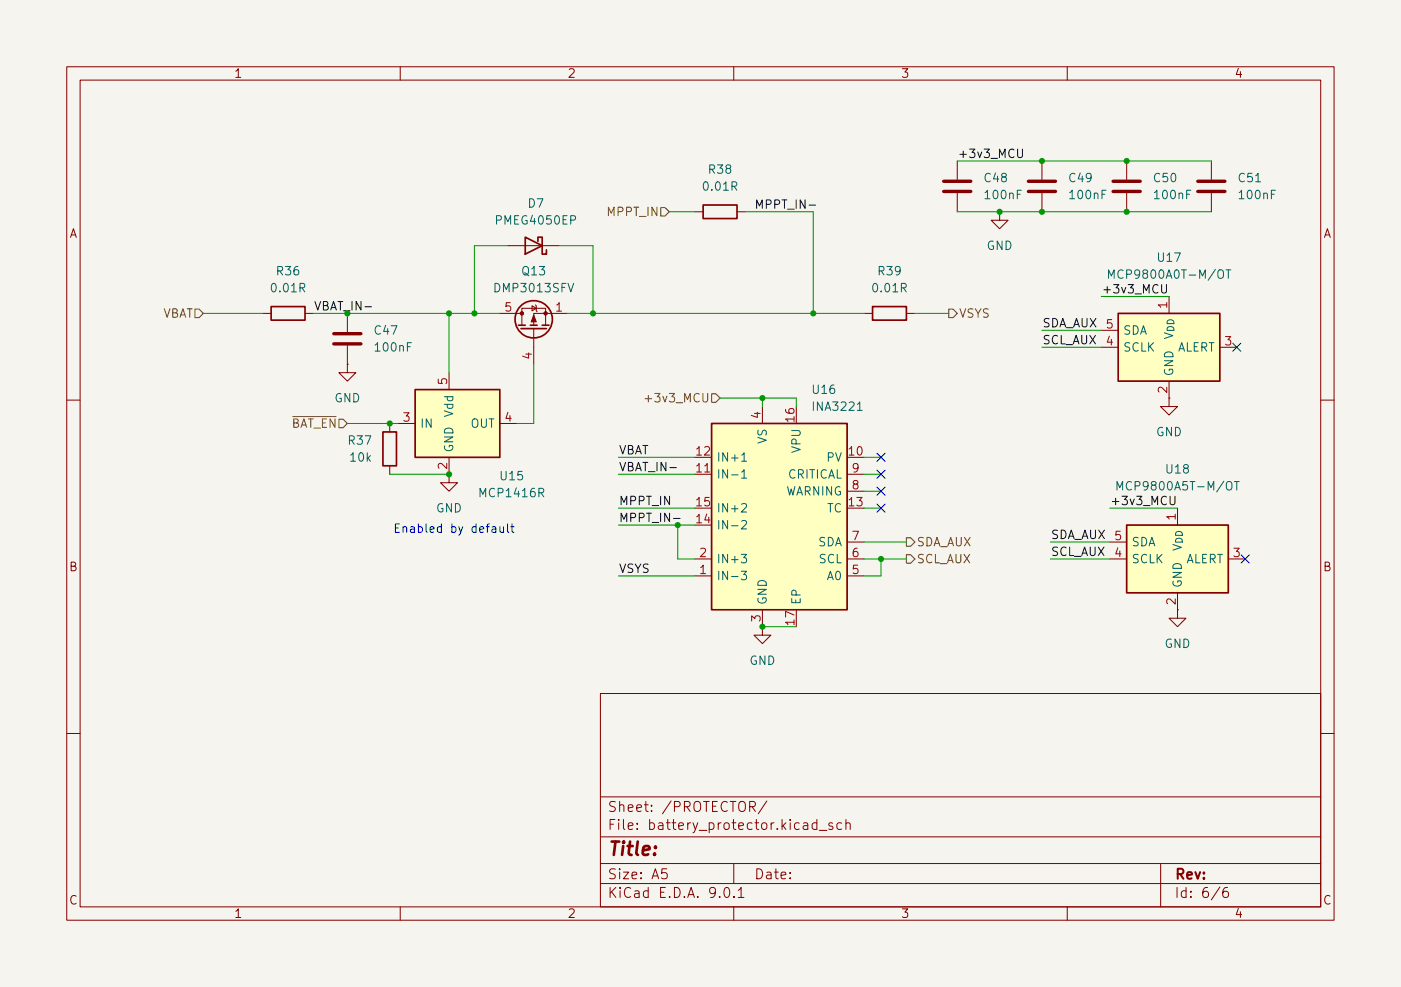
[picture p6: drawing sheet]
(kicad_sch
 (version 20250114)
 (generator "eeschema")
 (generator_version "9.0")
 (paper "A5")
 (lib_symbols
  (symbol "Device:C"
   (pin_numbers (hide yes))
   (pin_names
    (offset 0.254)) (exclude_from_sim no) (in_bom yes) (on_board yes)
   (property "Reference" "C" (at 0.635 2.54 0) (effects (font (size 1.27 1.27)) (justify left)))
   (property "Value" "C" (at 0.635 -2.54 0) (effects (font (size 1.27 1.27)) (justify left)))
   (property "Footprint" "" (at 0.9652 -3.81 0) (effects (font (size 1.27 1.27)) (hide yes)))
   (property "Datasheet" "~" (at 0 0 0) (effects (font (size 1.27 1.27)) (hide yes)))
   (property "Description" "Unpolarized capacitor" (at 0 0 0) (effects (font (size 1.27 1.27)) (hide yes)))
   (symbol "C_0_1"
    (polyline (pts (xy -2.032 0.762) (xy 2.032 0.762)) (stroke (width 0.508) (type default)) (fill (type none)))
    (polyline (pts (xy -2.032 -0.762) (xy 2.032 -0.762)) (stroke (width 0.508) (type default)) (fill (type none))))
   (symbol "C_1_1"
    (pin passive line (at 0 3.81 270) (length 2.794) (name "~" (effects (font (size 1.27 1.27)))) (number "1" (effects (font (size 1.27 1.27)))))
    (pin passive line (at 0 -3.81 90) (length 2.794) (name "~" (effects (font (size 1.27 1.27)))) (number "2" (effects (font (size 1.27 1.27))))))
   (embedded_fonts no))
  (symbol "Device:R"
   (pin_numbers (hide yes))
   (pin_names
    (offset 0)) (exclude_from_sim no) (in_bom yes) (on_board yes)
   (property "Reference" "R" (at 2.032 0 90) (effects (font (size 1.27 1.27))))
   (property "Value" "R" (at 0 0 90) (effects (font (size 1.27 1.27))))
   (property "Footprint" "" (at -1.778 0 90) (effects (font (size 1.27 1.27)) (hide yes)))
   (property "Datasheet" "~" (at 0 0 0) (effects (font (size 1.27 1.27)) (hide yes)))
   (property "Description" "Resistor" (at 0 0 0) (effects (font (size 1.27 1.27)) (hide yes)))
   (symbol "R_0_1"
    (rectangle (start -1.016 -2.54) (end 1.016 2.54) (stroke (width 0.254) (type default)) (fill (type none))))
   (symbol "R_1_1"
    (pin passive line (at 0 3.81 270) (length 1.27) (name "~" (effects (font (size 1.27 1.27)))) (number "1" (effects (font (size 1.27 1.27)))))
    (pin passive line (at 0 -3.81 90) (length 1.27) (name "~" (effects (font (size 1.27 1.27)))) (number "2" (effects (font (size 1.27 1.27))))))
   (embedded_fonts no))
  (symbol "Diode:PMEG4050EP"
   (pin_numbers (hide yes))
   (pin_names (hide yes)) (exclude_from_sim no) (in_bom yes) (on_board yes)
   (property "Reference" "D" (at 0 2.54 0) (effects (font (size 1.27 1.27))))
   (property "Value" "PMEG4050EP" (at 0 -2.54 0) (effects (font (size 1.27 1.27))))
   (property "Footprint" "Diode_SMD:D_SOD-128" (at 0 -4.445 0) (effects (font (size 1.27 1.27)) (hide yes)))
   (property "Datasheet" "https://assets.nexperia.com/documents/data-sheet/PMEG4050EP.pdf" (at 0 0 0) (effects (font (size 1.27 1.27)) (hide yes)))
   (property "Description" "40V, 5A low Vf Schottky barrier rectifier, SOD-128" (at 0 0 0) (effects (font (size 1.27 1.27)) (hide yes)))
   (symbol "PMEG4050EP_0_1"
    (polyline (pts (xy -1.905 0.635) (xy -1.905 1.27) (xy -1.27 1.27) (xy -1.27 -1.27) (xy -0.635 -1.27) (xy -0.635 -0.635)) (stroke (width 0.254) (type default)) (fill (type none)))
    (polyline (pts (xy 1.27 1.27) (xy 1.27 -1.27) (xy -1.27 0) (xy 1.27 1.27)) (stroke (width 0.254) (type default)) (fill (type none)))
    (polyline (pts (xy 1.27 0) (xy -1.27 0)) (stroke (width 0) (type default)) (fill (type none))))
   (symbol "PMEG4050EP_1_1"
    (pin passive line (at -3.81 0 0) (length 2.54) (name "K" (effects (font (size 1.27 1.27)))) (number "1" (effects (font (size 1.27 1.27)))))
    (pin passive line (at 3.81 0 180) (length 2.54) (name "A" (effects (font (size 1.27 1.27)))) (number "2" (effects (font (size 1.27 1.27))))))
   (embedded_fonts no))
  (symbol "Driver_FET:MCP1416R" (exclude_from_sim no) (in_bom yes) (on_board yes)
   (property "Reference" "U" (at -5.08 6.35 0) (effects (font (size 1.27 1.27)) (justify left)))
   (property "Value" "MCP1416R" (at 1.27 6.35 0) (effects (font (size 1.27 1.27)) (justify left)))
   (property "Footprint" "Package_TO_SOT_SMD:SOT-23-5" (at 0 -10.16 0) (effects (font (size 1.27 1.27)
    (italic yes)) (hide yes)))
   (property "Datasheet" "http://ww1.microchip.com/downloads/en/DeviceDoc/20002092F.pdf" (at -5.08 6.35 0) (effects (font (size 1.27 1.27)) (hide yes)))
   (property "Description" "1.5A High speed power MOSFET driver with non-inverting output, SOT-23-5" (at 0 0 0) (effects (font (size 1.27 1.27)) (hide yes)))
   (symbol "MCP1416R_0_1"
    (rectangle (start -5.08 5.08) (end 7.62 -5.08) (stroke (width 0.254) (type default)) (fill (type background))))
   (symbol "MCP1416R_1_1"
    (pin input line (at -7.62 0 0) (length 2.54) (name "IN" (effects (font (size 1.27 1.27)))) (number "3" (effects (font (size 1.27 1.27)))))
    (pin power_in line (at 0 7.62 270) (length 2.54) (name "Vdd" (effects (font (size 1.27 1.27)))) (number "5" (effects (font (size 1.27 1.27)))))
    (pin power_in line (at 0 -7.62 90) (length 2.54) (name "GND" (effects (font (size 1.27 1.27)))) (number "2" (effects (font (size 1.27 1.27)))))
    (pin no_connect line (at 7.62 -2.54 180) (length 2.54) (hide yes) (name "NC" (effects (font (size 1.27 1.27)))) (number "1" (effects (font (size 1.27 1.27)))))
    (pin output line (at 10.16 0 180) (length 2.54) (name "OUT" (effects (font (size 1.27 1.27)))) (number "4" (effects (font (size 1.27 1.27))))))
   (embedded_fonts no))
  (symbol "Power_Management:INA3221" (exclude_from_sim no) (in_bom yes) (on_board yes)
   (property "Reference" "U" (at -10.16 17.78 0) (effects (font (size 1.27 1.27)) (justify left top)))
   (property "Value" "INA3221" (at 5.08 17.78 0) (effects (font (size 1.27 1.27)) (justify left top)))
   (property "Footprint" "Package_DFN_QFN:Texas_RGV0016A_VQFN-16-1EP_4x4mm_P0.65mm_EP2.1x2.1mm" (at 0 27.94 0) (effects (font (size 1.27 1.27)) (hide yes)))
   (property "Datasheet" "http://www.ti.com/lit/ds/symlink/ina3221.pdf" (at 0 17.78 0) (effects (font (size 1.27 1.27)) (hide yes)))
   (property "Description" "Triple-Channel High-Side Shunt and Bus Voltage Monitor with I2C and SMBUS Compatible Interface, QFN-16" (at 0 0 0) (effects (font (size 1.27 1.27)) (hide yes)))
   (symbol "INA3221_0_1"
    (rectangle (start 10.16 -12.7) (end -10.16 15.24) (stroke (width 0.254) (type default)) (fill (type background))))
   (symbol "INA3221_1_1"
    (pin input line (at -12.7 10.16 0) (length 2.54) (name "IN+1" (effects (font (size 1.27 1.27)))) (number "12" (effects (font (size 1.27 1.27)))))
    (pin input line (at -12.7 7.62 0) (length 2.54) (name "IN-1" (effects (font (size 1.27 1.27)))) (number "11" (effects (font (size 1.27 1.27)))))
    (pin input line (at -12.7 2.54 0) (length 2.54) (name "IN+2" (effects (font (size 1.27 1.27)))) (number "15" (effects (font (size 1.27 1.27)))))
    (pin input line (at -12.7 0 0) (length 2.54) (name "IN-2" (effects (font (size 1.27 1.27)))) (number "14" (effects (font (size 1.27 1.27)))))
    (pin input line (at -12.7 -5.08 0) (length 2.54) (name "IN+3" (effects (font (size 1.27 1.27)))) (number "2" (effects (font (size 1.27 1.27)))))
    (pin input line (at -12.7 -7.62 0) (length 2.54) (name "IN-3" (effects (font (size 1.27 1.27)))) (number "1" (effects (font (size 1.27 1.27)))))
    (pin power_in line (at -2.54 17.78 270) (length 2.54) (name "VS" (effects (font (size 1.27 1.27)))) (number "4" (effects (font (size 1.27 1.27)))))
    (pin power_in line (at -2.54 -15.24 90) (length 2.54) (name "GND" (effects (font (size 1.27 1.27)))) (number "3" (effects (font (size 1.27 1.27)))))
    (pin power_in line (at 2.54 17.78 270) (length 2.54) (name "VPU" (effects (font (size 1.27 1.27)))) (number "16" (effects (font (size 1.27 1.27)))))
    (pin passive line (at 2.54 -15.24 90) (length 2.54) (name "EP" (effects (font (size 1.27 1.27)))) (number "17" (effects (font (size 1.27 1.27)))))
    (pin open_collector line (at 12.7 10.16 180) (length 2.54) (name "PV" (effects (font (size 1.27 1.27)))) (number "10" (effects (font (size 1.27 1.27)))))
    (pin open_collector line (at 12.7 7.62 180) (length 2.54) (name "CRITICAL" (effects (font (size 1.27 1.27)))) (number "9" (effects (font (size 1.27 1.27)))))
    (pin open_collector line (at 12.7 5.08 180) (length 2.54) (name "WARNING" (effects (font (size 1.27 1.27)))) (number "8" (effects (font (size 1.27 1.27)))))
    (pin open_collector line (at 12.7 2.54 180) (length 2.54) (name "TC" (effects (font (size 1.27 1.27)))) (number "13" (effects (font (size 1.27 1.27)))))
    (pin bidirectional line (at 12.7 -2.54 180) (length 2.54) (name "SDA" (effects (font (size 1.27 1.27)))) (number "7" (effects (font (size 1.27 1.27)))))
    (pin input line (at 12.7 -5.08 180) (length 2.54) (name "SCL" (effects (font (size 1.27 1.27)))) (number "6" (effects (font (size 1.27 1.27)))))
    (pin input line (at 12.7 -7.62 180) (length 2.54) (name "A0" (effects (font (size 1.27 1.27)))) (number "5" (effects (font (size 1.27 1.27))))))
   (embedded_fonts no))
  (symbol "Sensor_Temperature:MCP9800Ax-xOT" (exclude_from_sim no) (in_bom yes) (on_board yes)
   (property "Reference" "U" (at -6.35 6.35 0) (effects (font (size 1.27 1.27))))
   (property "Value" "MCP9800Ax-xOT" (at 8.89 6.35 0) (effects (font (size 1.27 1.27))))
   (property "Footprint" "Package_TO_SOT_SMD:SOT-23-5" (at 17.78 -6.35 0) (effects (font (size 1.27 1.27)) (hide yes)))
   (property "Datasheet" "https://ww1.microchip.com/downloads/aemDocuments/documents/OTH/ProductDocuments/DataSheets/21909d.pdf" (at 0 0 0) (effects (font (size 1.27 1.27)) (hide yes)))
   (property "Description" "2-Wire High-Accuracy Temperature Sensor, No Serial Bus time-out, SOT-23-5" (at 0 0 0) (effects (font (size 1.27 1.27)) (hide yes)))
   (symbol "MCP9800Ax-xOT_0_1"
    (rectangle (start -7.62 5.08) (end 7.62 -5.08) (stroke (width 0.254) (type default)) (fill (type background))))
   (symbol "MCP9800Ax-xOT_1_1"
    (pin bidirectional line (at -10.16 2.54 0) (length 2.54) (name "SDA" (effects (font (size 1.27 1.27)))) (number "5" (effects (font (size 1.27 1.27)))))
    (pin input line (at -10.16 0 0) (length 2.54) (name "SCLK" (effects (font (size 1.27 1.27)))) (number "4" (effects (font (size 1.27 1.27)))))
    (pin power_in line (at 0 7.62 270) (length 2.54) (name "V_{DD}" (effects (font (size 1.27 1.27)))) (number "1" (effects (font (size 1.27 1.27)))))
    (pin power_in line (at 0 -7.62 90) (length 2.54) (name "GND" (effects (font (size 1.27 1.27)))) (number "2" (effects (font (size 1.27 1.27)))))
    (pin output line (at 10.16 0 180) (length 2.54) (name "ALERT" (effects (font (size 1.27 1.27)))) (number "3" (effects (font (size 1.27 1.27))))))
   (embedded_fonts no))
  (symbol "Transistor_FET:DMP3013SFV"
   (pin_names (hide yes)) (exclude_from_sim no) (in_bom yes) (on_board yes)
   (property "Reference" "Q" (at 5.08 1.905 0) (effects (font (size 1.27 1.27)) (justify left)))
   (property "Value" "DMP3013SFV" (at 5.08 0 0) (effects (font (size 1.27 1.27)) (justify left)))
   (property "Footprint" "Package_SON:Diodes_PowerDI3333-8" (at 5.08 -1.905 0) (effects (font (size 1.27 1.27)
    (italic yes)) (justify left) (hide yes)))
   (property "Datasheet" "https://www.diodes.com/assets/Datasheets/DMP3013SFV.pdf" (at 5.08 -3.81 0) (effects (font (size 1.27 1.27)) (justify left) (hide yes)))
   (property "Description" "-12A Id, -30V Vds, P-Channel Power MOSFET, 9.5mOhm Ron, 33.7nC Qg (typ), PowerDI3333-8" (at 0 0 0) (effects (font (size 1.27 1.27)) (hide yes)))
   (symbol "DMP3013SFV_0_1"
    (polyline (pts (xy 0.254 1.905) (xy 0.254 -1.905)) (stroke (width 0.254) (type default)) (fill (type none)))
    (polyline (pts (xy 0.254 0) (xy -2.54 0)) (stroke (width 0) (type default)) (fill (type none)))
    (polyline (pts (xy 0.762 2.286) (xy 0.762 1.27)) (stroke (width 0.254) (type default)) (fill (type none)))
    (polyline (pts (xy 0.762 1.778) (xy 3.302 1.778) (xy 3.302 -1.778) (xy 0.762 -1.778)) (stroke (width 0) (type default)) (fill (type none)))
    (polyline (pts (xy 0.762 0.508) (xy 0.762 -0.508)) (stroke (width 0.254) (type default)) (fill (type none)))
    (polyline (pts (xy 0.762 -1.27) (xy 0.762 -2.286)) (stroke (width 0.254) (type default)) (fill (type none)))
    (circle (center 1.651 0) (radius 2.794) (stroke (width 0.254) (type default)) (fill (type none)))
    (polyline (pts (xy 2.286 0) (xy 1.27 0.381) (xy 1.27 -0.381) (xy 2.286 0)) (stroke (width 0) (type default)) (fill (type outline)))
    (polyline (pts (xy 2.54 2.54) (xy 2.54 1.778)) (stroke (width 0) (type default)) (fill (type none)))
    (circle (center 2.54 1.778) (radius 0.254) (stroke (width 0) (type default)) (fill (type outline)))
    (circle (center 2.54 -1.778) (radius 0.254) (stroke (width 0) (type default)) (fill (type outline)))
    (polyline (pts (xy 2.54 -2.54) (xy 2.54 0) (xy 0.762 0)) (stroke (width 0) (type default)) (fill (type none)))
    (polyline (pts (xy 2.794 -0.508) (xy 2.921 -0.381) (xy 3.683 -0.381) (xy 3.81 -0.254)) (stroke (width 0) (type default)) (fill (type none)))
    (polyline (pts (xy 3.302 -0.381) (xy 2.921 0.254) (xy 3.683 0.254) (xy 3.302 -0.381)) (stroke (width 0) (type default)) (fill (type none))))
   (symbol "DMP3013SFV_1_1"
    (pin passive line (at -5.08 0 0) (length 2.54) (name "G" (effects (font (size 1.27 1.27)))) (number "4" (effects (font (size 1.27 1.27)))))
    (pin passive line (at 2.54 5.08 270) (length 2.54) (name "D" (effects (font (size 1.27 1.27)))) (number "5" (effects (font (size 1.27 1.27)))))
    (pin passive line (at 2.54 -5.08 90) (length 2.54) (name "S" (effects (font (size 1.27 1.27)))) (number "1" (effects (font (size 1.27 1.27)))))
    (pin passive line (at 2.54 -5.08 90) (length 2.54) (hide yes) (name "S" (effects (font (size 1.27 1.27)))) (number "2" (effects (font (size 1.27 1.27)))))
    (pin passive line (at 2.54 -5.08 90) (length 2.54) (hide yes) (name "S" (effects (font (size 1.27 1.27)))) (number "3" (effects (font (size 1.27 1.27))))))
   (embedded_fonts no))
  (symbol "power:GND"
   (power)
   (pin_numbers (hide yes))
   (pin_names
    (offset 0) (hide yes)) (exclude_from_sim no) (in_bom yes) (on_board yes)
   (property "Reference" "#PWR" (at 0 -6.35 0) (effects (font (size 1.27 1.27)) (hide yes)))
   (property "Value" "GND" (at 0 -3.81 0) (effects (font (size 1.27 1.27))))
   (property "Footprint" "" (at 0 0 0) (effects (font (size 1.27 1.27)) (hide yes)))
   (property "Datasheet" "" (at 0 0 0) (effects (font (size 1.27 1.27)) (hide yes)))
   (property "Description" "Power symbol creates a global label with name \"GND\" , ground" (at 0 0 0) (effects (font (size 1.27 1.27)) (hide yes)))
   (symbol "GND_0_1"
    (polyline (pts (xy 0 0) (xy 0 -1.27) (xy 1.27 -1.27) (xy 0 -2.54) (xy -1.27 -1.27) (xy 0 -1.27)) (stroke (width 0) (type default)) (fill (type none))))
   (symbol "GND_1_1"
    (pin power_in line (at 0 0 270) (length 0) (name "~" (effects (font (size 1.27 1.27)))) (number "1" (effects (font (size 1.27 1.27))))))
   (embedded_fonts no)))
 (text "Enabled by default"
  (exclude_from_sim no)
  (at 68.072 79.502 0)
  (effects (font (size 1.27 1.27))))
 (junction
  (at 71.12 46.99)
  (diameter 0)
  (color 0 0 0 0))
 (junction
  (at 132.08 83.82)
  (diameter 0)
  (color 0 0 0 0))
 (junction
  (at 121.92 46.99)
  (diameter 0)
  (color 0 0 0 0))
 (junction
  (at 67.31 46.99)
  (diameter 0)
  (color 0 0 0 0))
 (junction
  (at 149.86 31.75)
  (diameter 0)
  (color 0 0 0 0))
 (junction
  (at 168.91 31.75)
  (diameter 0)
  (color 0 0 0 0))
 (junction
  (at 168.91 24.13)
  (diameter 0)
  (color 0 0 0 0))
 (junction
  (at 101.6 78.74)
  (diameter 0)
  (color 0 0 0 0))
 (junction
  (at 88.9 46.99)
  (diameter 0)
  (color 0 0 0 0))
 (junction
  (at 67.31 71.12)
  (diameter 0)
  (color 0 0 0 0))
 (junction
  (at 58.42 63.5)
  (diameter 0)
  (color 0 0 0 0))
 (junction
  (at 52.07 46.99)
  (diameter 0)
  (color 0 0 0 0))
 (junction
  (at 114.3 93.98)
  (diameter 0)
  (color 0 0 0 0))
 (junction
  (at 156.21 31.75)
  (diameter 0)
  (color 0 0 0 0))
 (junction
  (at 156.21 24.13)
  (diameter 0)
  (color 0 0 0 0))
 (junction
  (at 114.3 59.69)
  (diameter 0)
  (color 0 0 0 0))
 (no_connect
  (at 186.69 83.82))
 (no_connect
  (at 132.08 68.58))
 (no_connect
  (at 132.08 76.2))
 (no_connect
  (at 132.08 73.66))
 (no_connect
  (at 132.08 71.12))
 (no_connect
  (at 185.42 52.07))
 (wire
  (pts (xy 58.42 71.12) (xy 67.31 71.12))
  (stroke (width 0) (type default)))
 (wire
  (pts (xy 92.71 71.12) (xy 104.14 71.12))
  (stroke (width 0) (type default)))
 (wire
  (pts (xy 129.54 68.58) (xy 132.08 68.58))
  (stroke (width 0) (type default)))
 (wire
  (pts (xy 156.21 52.07) (xy 165.1 52.07))
  (stroke (width 0) (type default)))
 (wire
  (pts (xy 143.51 24.13) (xy 156.21 24.13))
  (stroke (width 0) (type default)))
 (wire
  (pts (xy 129.54 81.28) (xy 135.89 81.28))
  (stroke (width 0) (type default)))
 (wire
  (pts (xy 165.1 44.45) (xy 175.26 44.45))
  (stroke (width 0) (type default)))
 (wire
  (pts (xy 157.48 81.28) (xy 166.37 81.28))
  (stroke (width 0) (type default)))
 (wire
  (pts (xy 107.95 59.69) (xy 114.3 59.69))
  (stroke (width 0) (type default)))
 (wire
  (pts (xy 58.42 63.5) (xy 59.69 63.5))
  (stroke (width 0) (type default)))
 (wire
  (pts (xy 77.47 63.5) (xy 80.01 63.5))
  (stroke (width 0) (type default)))
 (wire
  (pts (xy 121.92 46.99) (xy 129.54 46.99))
  (stroke (width 0) (type default)))
 (wire
  (pts (xy 121.92 31.75) (xy 121.92 46.99))
  (stroke (width 0) (type default)))
 (wire
  (pts (xy 67.31 46.99) (xy 71.12 46.99))
  (stroke (width 0) (type default)))
 (wire
  (pts (xy 101.6 78.74) (xy 104.14 78.74))
  (stroke (width 0) (type default)))
 (wire
  (pts (xy 46.99 46.99) (xy 52.07 46.99))
  (stroke (width 0) (type default)))
 (wire
  (pts (xy 76.2 36.83) (xy 71.12 36.83))
  (stroke (width 0) (type default)))
 (wire
  (pts (xy 88.9 46.99) (xy 121.92 46.99))
  (stroke (width 0) (type default)))
 (wire
  (pts (xy 71.12 46.99) (xy 74.93 46.99))
  (stroke (width 0) (type default)))
 (wire
  (pts (xy 30.48 46.99) (xy 39.37 46.99))
  (stroke (width 0) (type default)))
 (wire
  (pts (xy 168.91 24.13) (xy 181.61 24.13))
  (stroke (width 0) (type default)))
 (wire
  (pts (xy 166.37 76.2) (xy 176.53 76.2))
  (stroke (width 0) (type default)))
 (wire
  (pts (xy 83.82 36.83) (xy 88.9 36.83))
  (stroke (width 0) (type default)))
 (wire
  (pts (xy 129.54 73.66) (xy 132.08 73.66))
  (stroke (width 0) (type default)))
 (wire
  (pts (xy 114.3 93.98) (xy 119.38 93.98))
  (stroke (width 0) (type default)))
 (wire
  (pts (xy 92.71 76.2) (xy 104.14 76.2))
  (stroke (width 0) (type default)))
 (wire
  (pts (xy 92.71 68.58) (xy 104.14 68.58))
  (stroke (width 0) (type default)))
 (wire
  (pts (xy 156.21 24.13) (xy 168.91 24.13))
  (stroke (width 0) (type default)))
 (wire
  (pts (xy 114.3 59.69) (xy 119.38 59.69))
  (stroke (width 0) (type default)))
 (wire
  (pts (xy 132.08 83.82) (xy 135.89 83.82))
  (stroke (width 0) (type default)))
 (wire
  (pts (xy 52.07 46.99) (xy 67.31 46.99))
  (stroke (width 0) (type default)))
 (wire
  (pts (xy 114.3 59.69) (xy 114.3 60.96))
  (stroke (width 0) (type default)))
 (wire
  (pts (xy 111.76 31.75) (xy 121.92 31.75))
  (stroke (width 0) (type default)))
 (wire
  (pts (xy 92.71 78.74) (xy 101.6 78.74))
  (stroke (width 0) (type default)))
 (wire
  (pts (xy 143.51 31.75) (xy 149.86 31.75))
  (stroke (width 0) (type default)))
 (wire
  (pts (xy 92.71 86.36) (xy 104.14 86.36))
  (stroke (width 0) (type default)))
 (wire
  (pts (xy 101.6 83.82) (xy 101.6 78.74))
  (stroke (width 0) (type default)))
 (wire
  (pts (xy 119.38 59.69) (xy 119.38 60.96))
  (stroke (width 0) (type default)))
 (wire
  (pts (xy 132.08 83.82) (xy 129.54 83.82))
  (stroke (width 0) (type default)))
 (wire
  (pts (xy 137.16 46.99) (xy 142.24 46.99))
  (stroke (width 0) (type default)))
 (wire
  (pts (xy 80.01 54.61) (xy 80.01 63.5))
  (stroke (width 0) (type default)))
 (wire
  (pts (xy 100.33 31.75) (xy 104.14 31.75))
  (stroke (width 0) (type default)))
 (wire
  (pts (xy 156.21 31.75) (xy 168.91 31.75))
  (stroke (width 0) (type default)))
 (wire
  (pts (xy 129.54 76.2) (xy 132.08 76.2))
  (stroke (width 0) (type default)))
 (wire
  (pts (xy 85.09 46.99) (xy 88.9 46.99))
  (stroke (width 0) (type default)))
 (wire
  (pts (xy 149.86 31.75) (xy 156.21 31.75))
  (stroke (width 0) (type default)))
 (wire
  (pts (xy 157.48 83.82) (xy 166.37 83.82))
  (stroke (width 0) (type default)))
 (wire
  (pts (xy 129.54 71.12) (xy 132.08 71.12))
  (stroke (width 0) (type default)))
 (wire
  (pts (xy 88.9 36.83) (xy 88.9 46.99))
  (stroke (width 0) (type default)))
 (wire
  (pts (xy 104.14 83.82) (xy 101.6 83.82))
  (stroke (width 0) (type default)))
 (wire
  (pts (xy 168.91 31.75) (xy 181.61 31.75))
  (stroke (width 0) (type default)))
 (wire
  (pts (xy 132.08 86.36) (xy 132.08 83.82))
  (stroke (width 0) (type default)))
 (wire
  (pts (xy 67.31 46.99) (xy 67.31 55.88))
  (stroke (width 0) (type default)))
 (wire
  (pts (xy 52.07 63.5) (xy 58.42 63.5))
  (stroke (width 0) (type default)))
 (wire
  (pts (xy 129.54 86.36) (xy 132.08 86.36))
  (stroke (width 0) (type default)))
 (wire
  (pts (xy 156.21 49.53) (xy 165.1 49.53))
  (stroke (width 0) (type default)))
 (wire
  (pts (xy 71.12 36.83) (xy 71.12 46.99))
  (stroke (width 0) (type default)))
 (label "MPPT_IN-"
  (at 92.71 78.74 0)
  (effects (font (size 1.27 1.27)) (justify left bottom)))
 (label "+3v3_MCU"
  (at 166.37 76.2 0)
  (effects (font (size 1.27 1.27)) (justify left bottom)))
 (label "VSYS"
  (at 92.71 86.36 0)
  (effects (font (size 1.27 1.27)) (justify left bottom)))
 (label "VBAT_IN-"
  (at 46.99 46.99 0)
  (effects (font (size 1.27 1.27)) (justify left bottom)))
 (label "MPPT_IN"
  (at 92.71 76.2 0)
  (effects (font (size 1.27 1.27)) (justify left bottom)))
 (label "+3v3_MCU"
  (at 143.51 24.13 0)
  (effects (font (size 1.27 1.27)) (justify left bottom)))
 (label "SCL_AUX"
  (at 156.21 52.07 0)
  (effects (font (size 1.27 1.27)) (justify left bottom)))
 (label "SDA_AUX"
  (at 157.48 81.28 0)
  (effects (font (size 1.27 1.27)) (justify left bottom)))
 (label "VBAT_IN-"
  (at 92.71 71.12 0)
  (effects (font (size 1.27 1.27)) (justify left bottom)))
 (label "+3v3_MCU"
  (at 165.1 44.45 0)
  (effects (font (size 1.27 1.27)) (justify left bottom)))
 (label "MPPT_IN-"
  (at 113.03 31.75 0)
  (effects (font (size 1.27 1.27)) (justify left bottom)))
 (label "SDA_AUX"
  (at 156.21 49.53 0)
  (effects (font (size 1.27 1.27)) (justify left bottom)))
 (label "SCL_AUX"
  (at 157.48 83.82 0)
  (effects (font (size 1.27 1.27)) (justify left bottom)))
 (label "VBAT"
  (at 92.71 68.58 0)
  (effects (font (size 1.27 1.27)) (justify left bottom)))
 (hierarchical_label "~{BAT_EN}"
  (shape input)
  (at 52.07 63.5 180)
  (effects (font (size 1.27 1.27)) (justify right)))
 (hierarchical_label "SDA_AUX"
  (shape output)
  (at 135.89 81.28 0)
  (effects (font (size 1.27 1.27)) (justify left)))
 (hierarchical_label "VSYS"
  (shape output)
  (at 142.24 46.99 0)
  (effects (font (size 1.27 1.27)) (justify left)))
 (hierarchical_label "VBAT"
  (shape input)
  (at 30.48 46.99 180)
  (effects (font (size 1.27 1.27)) (justify right)))
 (hierarchical_label "+3v3_MCU"
  (shape input)
  (at 107.95 59.69 180)
  (effects (font (size 1.27 1.27)) (justify right)))
 (hierarchical_label "MPPT_IN"
  (shape input)
  (at 100.33 31.75 180)
  (effects (font (size 1.27 1.27)) (justify right)))
 (hierarchical_label "SCL_AUX"
  (shape output)
  (at 135.89 83.82 0)
  (effects (font (size 1.27 1.27)) (justify left)))
 (symbol
  (lib_id "Device:R")
  (at 58.42 67.31 0)
  (unit 1)
  (exclude_from_sim no)
  (in_bom yes)
  (on_board yes)
  (dnp no)
  (property "Reference" "R37" (at 55.88 66.0399 0) (effects (font (size 1.27 1.27)) (justify right)))
  (property "Value" "10k" (at 55.88 68.5799 0) (effects (font (size 1.27 1.27)) (justify right)))
  (property "Footprint" "Resistor_SMD:R_0603_1608Metric" (at 56.642 67.31 90) (effects (font (size 1.27 1.27)) (hide yes)))
  (property "Datasheet" "~" (at 58.42 67.31 0) (effects (font (size 1.27 1.27)) (hide yes)))
  (property "Description" "Resistor" (at 58.42 67.31 0) (effects (font (size 1.27 1.27)) (hide yes)))
  (property "Alternatives" "" (at 58.42 67.31 0) (effects (font (size 1.27 1.27))))
  (property "Mouser Part Number" "603-AC0603DR-0710KL" (at 58.42 67.31 0) (effects (font (size 1.27 1.27)) (hide yes)))
  (pin "2")
  (pin "1"))
 (symbol
  (lib_id "power:GND")
  (at 67.31 71.12 0)
  (unit 1)
  (exclude_from_sim no)
  (in_bom yes)
  (on_board yes)
  (dnp no)
  (fields_autoplaced yes)
  (property "Reference" "#PWR044" (at 67.31 77.47 0) (effects (font (size 1.27 1.27)) (hide yes)))
  (property "Value" "GND" (at 67.31 76.2 0) (effects (font (size 1.27 1.27))))
  (property "Footprint" "" (at 67.31 71.12 0) (effects (font (size 1.27 1.27)) (hide yes)))
  (property "Datasheet" "" (at 67.31 71.12 0) (effects (font (size 1.27 1.27)) (hide yes)))
  (property "Description" "Power symbol creates a global label with name \"GND\" , ground" (at 67.31 71.12 0) (effects (font (size 1.27 1.27)) (hide yes)))
  (pin "1"))
 (symbol
  (lib_id "power:GND")
  (at 176.53 91.44 0)
  (unit 1)
  (exclude_from_sim no)
  (in_bom yes)
  (on_board yes)
  (dnp no)
  (fields_autoplaced yes)
  (property "Reference" "#PWR048" (at 176.53 97.79 0) (effects (font (size 1.27 1.27)) (hide yes)))
  (property "Value" "GND" (at 176.53 96.52 0) (effects (font (size 1.27 1.27))))
  (property "Footprint" "" (at 176.53 91.44 0) (effects (font (size 1.27 1.27)) (hide yes)))
  (property "Datasheet" "" (at 176.53 91.44 0) (effects (font (size 1.27 1.27)) (hide yes)))
  (property "Description" "Power symbol creates a global label with name \"GND\" , ground" (at 176.53 91.44 0) (effects (font (size 1.27 1.27)) (hide yes)))
  (pin "1"))
 (symbol
  (lib_id "Diode:PMEG4050EP")
  (at 80.01 36.83 180)
  (unit 1)
  (exclude_from_sim no)
  (in_bom yes)
  (on_board yes)
  (dnp no)
  (fields_autoplaced yes)
  (property "Reference" "D7" (at 80.3275 30.48 0) (effects (font (size 1.27 1.27))))
  (property "Value" "PMEG4050EP" (at 80.3275 33.02 0) (effects (font (size 1.27 1.27))))
  (property "Footprint" "Diode_SMD:D_SOD-128" (at 80.01 32.385 0) (effects (font (size 1.27 1.27)) (hide yes)))
  (property "Datasheet" "https://assets.nexperia.com/documents/data-sheet/PMEG4050EP.pdf" (at 80.01 36.83 0) (effects (font (size 1.27 1.27)) (hide yes)))
  (property "Description" "40V, 5A low Vf Schottky barrier rectifier, SOD-128" (at 80.01 36.83 0) (effects (font (size 1.27 1.27)) (hide yes)))
  (property "Alternatives" "" (at 80.01 36.83 0) (effects (font (size 1.27 1.27))))
  (property "Mouser Part Number" "771-PMEG4050EP115" (at 80.01 36.83 0) (effects (font (size 1.27 1.27)) (hide yes)))
  (pin "2")
  (pin "1"))
 (symbol
  (lib_id "power:GND")
  (at 149.86 31.75 0)
  (unit 1)
  (exclude_from_sim no)
  (in_bom yes)
  (on_board yes)
  (dnp no)
  (fields_autoplaced yes)
  (property "Reference" "#PWR046" (at 149.86 38.1 0) (effects (font (size 1.27 1.27)) (hide yes)))
  (property "Value" "GND" (at 149.86 36.83 0) (effects (font (size 1.27 1.27))))
  (property "Footprint" "" (at 149.86 31.75 0) (effects (font (size 1.27 1.27)) (hide yes)))
  (property "Datasheet" "" (at 149.86 31.75 0) (effects (font (size 1.27 1.27)) (hide yes)))
  (property "Description" "Power symbol creates a global label with name \"GND\" , ground" (at 149.86 31.75 0) (effects (font (size 1.27 1.27)) (hide yes)))
  (pin "1"))
 (symbol
  (lib_id "Sensor_Temperature:MCP9800Ax-xOT")
  (at 175.26 52.07 0)
  (unit 1)
  (exclude_from_sim no)
  (in_bom yes)
  (on_board yes)
  (dnp no)
  (property "Reference" "U17" (at 175.26 38.608 0) (effects (font (size 1.27 1.27))))
  (property "Value" "MCP9800A0T-M/OT" (at 175.26 41.148 0) (effects (font (size 1.27 1.27))))
  (property "Footprint" "Package_TO_SOT_SMD:SOT-23-5" (at 193.04 58.42 0) (effects (font (size 1.27 1.27)) (hide yes)))
  (property "Datasheet" "https://ww1.microchip.com/downloads/aemDocuments/documents/OTH/ProductDocuments/DataSheets/21909d.pdf" (at 175.26 52.07 0) (effects (font (size 1.27 1.27)) (hide yes)))
  (property "Description" "2-Wire High-Accuracy Temperature Sensor, No Serial Bus time-out, SOT-23-5" (at 175.26 52.07 0) (effects (font (size 1.27 1.27)) (hide yes)))
  (property "Mouser Part Number" "579-MCP9800A0T-M/OT" (at 175.26 52.07 0) (effects (font (size 1.27 1.27)) (hide yes)))
  (pin "5")
  (pin "4")
  (pin "1")
  (pin "3")
  (pin "2"))
 (symbol
  (lib_id "Driver_FET:MCP1416R")
  (at 67.31 63.5 0)
  (unit 1)
  (exclude_from_sim no)
  (in_bom yes)
  (on_board yes)
  (dnp no)
  (property "Reference" "U15" (at 76.708 71.374 0) (effects (font (size 1.27 1.27))))
  (property "Value" "MCP1416R" (at 76.708 73.914 0) (effects (font (size 1.27 1.27))))
  (property "Footprint" "Package_TO_SOT_SMD:SOT-23-5" (at 67.31 73.66 0) (effects (font (size 1.27 1.27)
    (italic yes)) (hide yes)))
  (property "Datasheet" "http://ww1.microchip.com/downloads/en/DeviceDoc/20002092F.pdf" (at 62.23 57.15 0) (effects (font (size 1.27 1.27)) (hide yes)))
  (property "Description" "1.5A High speed power MOSFET driver with non-inverting output, SOT-23-5" (at 67.31 63.5 0) (effects (font (size 1.27 1.27)) (hide yes)))
  (property "Alternatives" "" (at 67.31 63.5 0) (effects (font (size 1.27 1.27))))
  (property "Mouser Part Number" "579-MCP1416RT-E/OT" (at 67.31 63.5 0) (effects (font (size 1.27 1.27)) (hide yes)))
  (pin "5")
  (pin "4")
  (pin "2")
  (pin "1")
  (pin "3"))
 (symbol
  (lib_id "Transistor_FET:DMP3013SFV")
  (at 80.01 49.53 90)
  (unit 1)
  (exclude_from_sim no)
  (in_bom yes)
  (on_board yes)
  (dnp no)
  (fields_autoplaced yes)
  (property "Reference" "Q13" (at 80.01 40.64 90) (effects (font (size 1.27 1.27))))
  (property "Value" "DMP3013SFV" (at 80.01 43.18 90) (effects (font (size 1.27 1.27))))
  (property "Footprint" "Package_SON:Diodes_PowerDI3333-8" (at 81.915 44.45 0) (effects (font (size 1.27 1.27)
    (italic yes)) (justify left) (hide yes)))
  (property "Datasheet" "https://www.diodes.com/assets/Datasheets/DMP3013SFV.pdf" (at 83.82 44.45 0) (effects (font (size 1.27 1.27)) (justify left) (hide yes)))
  (property "Description" "-12A Id, -30V Vds, P-Channel Power MOSFET, 9.5mOhm Ron, 33.7nC Qg (typ), PowerDI3333-8" (at 80.01 49.53 0) (effects (font (size 1.27 1.27)) (hide yes)))
  (property "Alternatives" "" (at 80.01 49.53 0) (effects (font (size 1.27 1.27))))
  (property "Mouser Part Number" "621-DMP3013SFV-13" (at 80.01 49.53 0) (effects (font (size 1.27 1.27)) (hide yes)))
  (pin "1")
  (pin "5")
  (pin "4")
  (pin "3")
  (pin "2"))
 (symbol
  (lib_id "Device:C")
  (at 181.61 27.94 0)
  (unit 1)
  (exclude_from_sim no)
  (in_bom yes)
  (on_board yes)
  (dnp no)
  (fields_autoplaced yes)
  (property "Reference" "C51" (at 185.42 26.6699 0) (effects (font (size 1.27 1.27)) (justify left)))
  (property "Value" "100nF" (at 185.42 29.2099 0) (effects (font (size 1.27 1.27)) (justify left)))
  (property "Footprint" "Capacitor_SMD:C_0603_1608Metric" (at 182.5752 31.75 0) (effects (font (size 1.27 1.27)) (hide yes)))
  (property "Datasheet" "~" (at 181.61 27.94 0) (effects (font (size 1.27 1.27)) (hide yes)))
  (property "Description" "Unpolarized capacitor" (at 181.61 27.94 0) (effects (font (size 1.27 1.27)) (hide yes)))
  (property "Alternatives" "" (at 181.61 27.94 0) (effects (font (size 1.27 1.27))))
  (property "Mouser Part Number" "603-C0603JRX7R7BB104" (at 181.61 27.94 0) (effects (font (size 1.27 1.27)) (hide yes)))
  (pin "2")
  (pin "1"))
 (symbol
  (lib_id "Device:C")
  (at 143.51 27.94 0)
  (unit 1)
  (exclude_from_sim no)
  (in_bom yes)
  (on_board yes)
  (dnp no)
  (fields_autoplaced yes)
  (property "Reference" "C48" (at 147.32 26.6699 0) (effects (font (size 1.27 1.27)) (justify left)))
  (property "Value" "100nF" (at 147.32 29.2099 0) (effects (font (size 1.27 1.27)) (justify left)))
  (property "Footprint" "Capacitor_SMD:C_0603_1608Metric" (at 144.4752 31.75 0) (effects (font (size 1.27 1.27)) (hide yes)))
  (property "Datasheet" "~" (at 143.51 27.94 0) (effects (font (size 1.27 1.27)) (hide yes)))
  (property "Description" "Unpolarized capacitor" (at 143.51 27.94 0) (effects (font (size 1.27 1.27)) (hide yes)))
  (property "Alternatives" "" (at 143.51 27.94 0) (effects (font (size 1.27 1.27))))
  (property "Mouser Part Number" "603-C0603JRX7R7BB104" (at 143.51 27.94 0) (effects (font (size 1.27 1.27)) (hide yes)))
  (pin "2")
  (pin "1"))
 (symbol
  (lib_id "Device:C")
  (at 168.91 27.94 0)
  (unit 1)
  (exclude_from_sim no)
  (in_bom yes)
  (on_board yes)
  (dnp no)
  (fields_autoplaced yes)
  (property "Reference" "C50" (at 172.72 26.6699 0) (effects (font (size 1.27 1.27)) (justify left)))
  (property "Value" "100nF" (at 172.72 29.2099 0) (effects (font (size 1.27 1.27)) (justify left)))
  (property "Footprint" "Capacitor_SMD:C_0603_1608Metric" (at 169.8752 31.75 0) (effects (font (size 1.27 1.27)) (hide yes)))
  (property "Datasheet" "~" (at 168.91 27.94 0) (effects (font (size 1.27 1.27)) (hide yes)))
  (property "Description" "Unpolarized capacitor" (at 168.91 27.94 0) (effects (font (size 1.27 1.27)) (hide yes)))
  (property "Alternatives" "" (at 168.91 27.94 0) (effects (font (size 1.27 1.27))))
  (property "Mouser Part Number" "603-C0603JRX7R7BB104" (at 168.91 27.94 0) (effects (font (size 1.27 1.27)) (hide yes)))
  (pin "2")
  (pin "1"))
 (symbol
  (lib_id "Sensor_Temperature:MCP9800Ax-xOT")
  (at 176.53 83.82 0)
  (unit 1)
  (exclude_from_sim no)
  (in_bom yes)
  (on_board yes)
  (dnp no)
  (property "Reference" "U18" (at 176.53 70.358 0) (effects (font (size 1.27 1.27))))
  (property "Value" "MCP9800A5T-M/OT" (at 176.53 72.898 0) (effects (font (size 1.27 1.27))))
  (property "Footprint" "Package_TO_SOT_SMD:SOT-23-5" (at 194.31 90.17 0) (effects (font (size 1.27 1.27)) (hide yes)))
  (property "Datasheet" "https://ww1.microchip.com/downloads/aemDocuments/documents/OTH/ProductDocuments/DataSheets/21909d.pdf" (at 176.53 83.82 0) (effects (font (size 1.27 1.27)) (hide yes)))
  (property "Description" "2-Wire High-Accuracy Temperature Sensor, No Serial Bus time-out, SOT-23-5" (at 176.53 83.82 0) (effects (font (size 1.27 1.27)) (hide yes)))
  (property "Mouser Part Number" "579-MCP9800A5T-M/OT" (at 176.53 83.82 0) (effects (font (size 1.27 1.27)) (hide yes)))
  (pin "5")
  (pin "4")
  (pin "1")
  (pin "3")
  (pin "2"))
 (symbol
  (lib_id "Device:R")
  (at 133.35 46.99 90)
  (unit 1)
  (exclude_from_sim no)
  (in_bom yes)
  (on_board yes)
  (dnp no)
  (fields_autoplaced yes)
  (property "Reference" "R39" (at 133.35 40.64 90) (effects (font (size 1.27 1.27))))
  (property "Value" "0.01R" (at 133.35 43.18 90) (effects (font (size 1.27 1.27))))
  (property "Footprint" "Resistor_SMD:R_0805_2012Metric" (at 133.35 48.768 90) (effects (font (size 1.27 1.27)) (hide yes)))
  (property "Datasheet" "~" (at 133.35 46.99 0) (effects (font (size 1.27 1.27)) (hide yes)))
  (property "Description" "Resistor" (at 133.35 46.99 0) (effects (font (size 1.27 1.27)) (hide yes)))
  (property "Alternatives" "" (at 133.35 46.99 0) (effects (font (size 1.27 1.27))))
  (property "Mouser Part Number" "603-PA0805FRF870R01L" (at 133.35 46.99 0) (effects (font (size 1.27 1.27)) (hide yes)))
  (pin "2")
  (pin "1"))
 (symbol
  (lib_id "power:GND")
  (at 175.26 59.69 0)
  (unit 1)
  (exclude_from_sim no)
  (in_bom yes)
  (on_board yes)
  (dnp no)
  (fields_autoplaced yes)
  (property "Reference" "#PWR047" (at 175.26 66.04 0) (effects (font (size 1.27 1.27)) (hide yes)))
  (property "Value" "GND" (at 175.26 64.77 0) (effects (font (size 1.27 1.27))))
  (property "Footprint" "" (at 175.26 59.69 0) (effects (font (size 1.27 1.27)) (hide yes)))
  (property "Datasheet" "" (at 175.26 59.69 0) (effects (font (size 1.27 1.27)) (hide yes)))
  (property "Description" "Power symbol creates a global label with name \"GND\" , ground" (at 175.26 59.69 0) (effects (font (size 1.27 1.27)) (hide yes)))
  (pin "1"))
 (symbol
  (lib_id "power:GND")
  (at 52.07 54.61 0)
  (unit 1)
  (exclude_from_sim no)
  (in_bom yes)
  (on_board yes)
  (dnp no)
  (fields_autoplaced yes)
  (property "Reference" "#PWR043" (at 52.07 60.96 0) (effects (font (size 1.27 1.27)) (hide yes)))
  (property "Value" "GND" (at 52.07 59.69 0) (effects (font (size 1.27 1.27))))
  (property "Footprint" "" (at 52.07 54.61 0) (effects (font (size 1.27 1.27)) (hide yes)))
  (property "Datasheet" "" (at 52.07 54.61 0) (effects (font (size 1.27 1.27)) (hide yes)))
  (property "Description" "Power symbol creates a global label with name \"GND\" , ground" (at 52.07 54.61 0) (effects (font (size 1.27 1.27)) (hide yes)))
  (pin "1"))
 (symbol
  (lib_id "Device:R")
  (at 43.18 46.99 90)
  (unit 1)
  (exclude_from_sim no)
  (in_bom yes)
  (on_board yes)
  (dnp no)
  (fields_autoplaced yes)
  (property "Reference" "R36" (at 43.18 40.64 90) (effects (font (size 1.27 1.27))))
  (property "Value" "0.01R" (at 43.18 43.18 90) (effects (font (size 1.27 1.27))))
  (property "Footprint" "Resistor_SMD:R_0805_2012Metric" (at 43.18 48.768 90) (effects (font (size 1.27 1.27)) (hide yes)))
  (property "Datasheet" "~" (at 43.18 46.99 0) (effects (font (size 1.27 1.27)) (hide yes)))
  (property "Description" "Resistor" (at 43.18 46.99 0) (effects (font (size 1.27 1.27)) (hide yes)))
  (property "Alternatives" "" (at 43.18 46.99 0) (effects (font (size 1.27 1.27))))
  (property "Mouser Part Number" "603-PA0805FRF870R01L" (at 43.18 46.99 0) (effects (font (size 1.27 1.27)) (hide yes)))
  (pin "2")
  (pin "1"))
 (symbol
  (lib_id "power:GND")
  (at 114.3 93.98 0)
  (unit 1)
  (exclude_from_sim no)
  (in_bom yes)
  (on_board yes)
  (dnp no)
  (fields_autoplaced yes)
  (property "Reference" "#PWR045" (at 114.3 100.33 0) (effects (font (size 1.27 1.27)) (hide yes)))
  (property "Value" "GND" (at 114.3 99.06 0) (effects (font (size 1.27 1.27))))
  (property "Footprint" "" (at 114.3 93.98 0) (effects (font (size 1.27 1.27)) (hide yes)))
  (property "Datasheet" "" (at 114.3 93.98 0) (effects (font (size 1.27 1.27)) (hide yes)))
  (property "Description" "Power symbol creates a global label with name \"GND\" , ground" (at 114.3 93.98 0) (effects (font (size 1.27 1.27)) (hide yes)))
  (pin "1"))
 (symbol
  (lib_id "Power_Management:INA3221")
  (at 116.84 78.74 0)
  (unit 1)
  (exclude_from_sim no)
  (in_bom yes)
  (on_board yes)
  (dnp no)
  (fields_autoplaced yes)
  (property "Reference" "U16" (at 121.5233 58.42 0) (effects (font (size 1.27 1.27)) (justify left)))
  (property "Value" "INA3221" (at 121.5233 60.96 0) (effects (font (size 1.27 1.27)) (justify left)))
  (property "Footprint" "Package_DFN_QFN:Texas_RGV0016A_VQFN-16-1EP_4x4mm_P0.65mm_EP2.1x2.1mm" (at 116.84 50.8 0) (effects (font (size 1.27 1.27)) (hide yes)))
  (property "Datasheet" "http://www.ti.com/lit/ds/symlink/ina3221.pdf" (at 116.84 60.96 0) (effects (font (size 1.27 1.27)) (hide yes)))
  (property "Description" "Triple-Channel High-Side Shunt and Bus Voltage Monitor with I2C and SMBUS Compatible Interface, QFN-16" (at 116.84 78.74 0) (effects (font (size 1.27 1.27)) (hide yes)))
  (property "Alternatives" "" (at 116.84 78.74 0) (effects (font (size 1.27 1.27))))
  (property "Mouser Part Number" "595-INA3221AIRGVR" (at 116.84 78.74 0) (effects (font (size 1.27 1.27)) (hide yes)))
  (pin "15")
  (pin "11")
  (pin "12")
  (pin "6")
  (pin "4")
  (pin "2")
  (pin "14")
  (pin "16")
  (pin "10")
  (pin "9")
  (pin "13")
  (pin "3")
  (pin "8")
  (pin "17")
  (pin "7")
  (pin "5")
  (pin "1"))
 (symbol
  (lib_id "Device:R")
  (at 107.95 31.75 90)
  (unit 1)
  (exclude_from_sim no)
  (in_bom yes)
  (on_board yes)
  (dnp no)
  (fields_autoplaced yes)
  (property "Reference" "R38" (at 107.95 25.4 90) (effects (font (size 1.27 1.27))))
  (property "Value" "0.01R" (at 107.95 27.94 90) (effects (font (size 1.27 1.27))))
  (property "Footprint" "Resistor_SMD:R_0805_2012Metric" (at 107.95 33.528 90) (effects (font (size 1.27 1.27)) (hide yes)))
  (property "Datasheet" "~" (at 107.95 31.75 0) (effects (font (size 1.27 1.27)) (hide yes)))
  (property "Description" "Resistor" (at 107.95 31.75 0) (effects (font (size 1.27 1.27)) (hide yes)))
  (property "Alternatives" "" (at 107.95 31.75 0) (effects (font (size 1.27 1.27))))
  (property "Mouser Part Number" "603-PA0805FRF870R01L" (at 107.95 31.75 0) (effects (font (size 1.27 1.27)) (hide yes)))
  (pin "2")
  (pin "1"))
 (symbol
  (lib_id "Device:C")
  (at 156.21 27.94 0)
  (unit 1)
  (exclude_from_sim no)
  (in_bom yes)
  (on_board yes)
  (dnp no)
  (fields_autoplaced yes)
  (property "Reference" "C49" (at 160.02 26.6699 0) (effects (font (size 1.27 1.27)) (justify left)))
  (property "Value" "100nF" (at 160.02 29.2099 0) (effects (font (size 1.27 1.27)) (justify left)))
  (property "Footprint" "Capacitor_SMD:C_0603_1608Metric" (at 157.1752 31.75 0) (effects (font (size 1.27 1.27)) (hide yes)))
  (property "Datasheet" "~" (at 156.21 27.94 0) (effects (font (size 1.27 1.27)) (hide yes)))
  (property "Description" "Unpolarized capacitor" (at 156.21 27.94 0) (effects (font (size 1.27 1.27)) (hide yes)))
  (property "Alternatives" "" (at 156.21 27.94 0) (effects (font (size 1.27 1.27))))
  (property "Mouser Part Number" "603-C0603JRX7R7BB104" (at 156.21 27.94 0) (effects (font (size 1.27 1.27)) (hide yes)))
  (pin "2")
  (pin "1"))
 (symbol
  (lib_id "Device:C")
  (at 52.07 50.8 0)
  (unit 1)
  (exclude_from_sim no)
  (in_bom yes)
  (on_board yes)
  (dnp no)
  (fields_autoplaced yes)
  (property "Reference" "C47" (at 55.88 49.5299 0) (effects (font (size 1.27 1.27)) (justify left)))
  (property "Value" "100nF" (at 55.88 52.0699 0) (effects (font (size 1.27 1.27)) (justify left)))
  (property "Footprint" "Capacitor_SMD:C_0603_1608Metric" (at 53.0352 54.61 0) (effects (font (size 1.27 1.27)) (hide yes)))
  (property "Datasheet" "~" (at 52.07 50.8 0) (effects (font (size 1.27 1.27)) (hide yes)))
  (property "Description" "Unpolarized capacitor" (at 52.07 50.8 0) (effects (font (size 1.27 1.27)) (hide yes)))
  (property "Alternatives" "" (at 52.07 50.8 0) (effects (font (size 1.27 1.27))))
  (property "Mouser Part Number" "603-C0603JRX7R7BB104" (at 52.07 50.8 0) (effects (font (size 1.27 1.27)) (hide yes)))
  (pin "2")
  (pin "1")))
